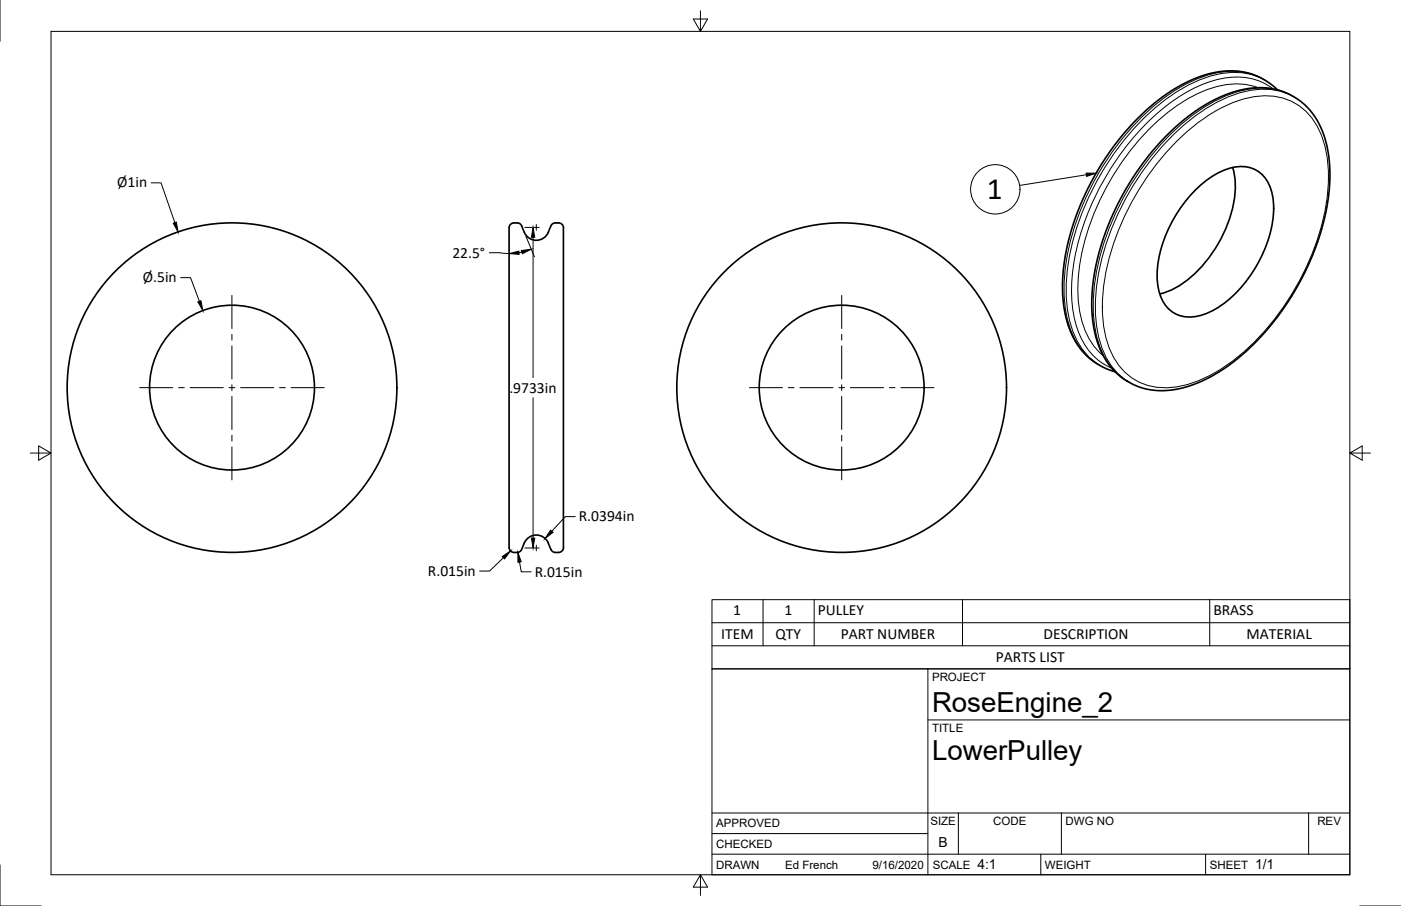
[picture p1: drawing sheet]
<svg xmlns="http://www.w3.org/2000/svg" width="432mm" height="279mm" viewBox="0 0 432 279" stroke-linecap="round" stroke-linejoin="round" font-family="sans-serif">
<!-- layer: Visible -->
<g fill="none" stroke="#000" stroke-width=".51">
<path d="M393.7 27.7l-2.8-2.3a22.3 22.3 0 0 0-20.8-1.9l-4 1.7-5.3 3-4.8 3.4-4.6 4.2-5.2 5.6-3.7 4.8-3.1 4.6-4.2 7.5-2.5 5.5-1.8 5.1-1.7 5.6-1.2 6.6-.5 6.4 .2 6 .9 4.6 1.3 4.2a20.3 20.3 0 0 0 13.7 12.3M359.2 42.2l5.8-5.4 6.6-4.5 4-2.1 3.1-1.3 3.4-1.1 3-.5a20.7 20.7 0 0 1 23.6 16.5l.9 5.1 .3 5.9-.5 6.4-.8 4.4-1.7 6.7-2.3 6.2-2.5 5.6-4.1 7.5-4.2 6-3.8 4.7-4 4.3-4.7 4.1-4.7 3.5-5.4 3-4.8 1.9-3.9 1a20.8 20.8 0 0 1-24.7-16l-1.1-6.4-.1-7.1 .4-4.3 .8-4.4 2.5-8.9 3.4-8.4 4.7-8.7 5.7-7.9zM368.6 58.4a22.3 22.3 0 0 1 13.7-7 9.4 9.4 0 0 1 9.6 7.7 29.9 29.9 0 0 1-3.2 20.1 36.6 36.6 0 0 1-15.7 17 11.4 11.4 0 0 1-12.1-.3 13.5 13.5 0 0 1-4.3-11 40 40 0 0 1 12-26.5zM379.9 51.6a29.3 29.3 0 0 1-2.8 20.4 35.5 35.5 0 0 1-17.2 17.9l-2.4 .7M160.8 69.7a5.1 5.1 0 0 0 3.8 4.3 4 4 0 0 0 4.4-2.4l.8-1.9M160.8 69.7a2.12 2.12 0 0 0-2.2-1 2.12 2.12 0 0 0-1.7 1.6v97.5a2.1 2.1 0 0 0 .7 2.3 2.1 2.1 0 0 0 2.5 .1l.7-.8a5.1 5.1 0 0 1 3.8-4.3 4 4 0 0 1 4.4 2.4l.8 1.9M169.8 69.7a2.28 2.28 0 0 1 3.8 .1l.1 98a2.38 2.38 0 0 1-1.1 2.5h-1.8l-.6-.3-.4-.6"/>
<circle cx="71.5" cy="119.5" r="50.8"/>
<circle cx="71.5" cy="119.5" r="25.4"/>
<circle cx="259.4" cy="119.5" r="50.8"/>
<circle cx="259.4" cy="119.5" r="25.4"/>
</g>
<!-- layer: Visible Narrow -->
<path d="M387.7 27a24.1 24.1 0 0 0-19.1 2.1 67.6 67.6 0 0 0-28 29.4 63.1 63.1 0 0 0-8.1 35.9 23.3 23.3 0 0 0 7.6 15.4M389.2 24.3a21.6 21.6 0 0 0-18.5-.6 60.7 60.7 0 0 0-26.7 21.4 79.1 79.1 0 0 0-16 41.4 33.7 33.7 0 0 0 4.6 20.4 18 18 0 0 0 5.9 5.5M389.9 24.7a21.6 21.6 0 0 0-18.6-.7 60.7 60.7 0 0 0-26.6 21.5 79.1 79.1 0 0 0-16 41.3 33.7 33.7 0 0 0 4.6 20.5 18 18 0 0 0 5.9 5.5M392.3 27.3a20.5 20.5 0 0 0-19.6-2 58.8 58.8 0 0 0-26.3 20.8 78.7 78.7 0 0 0-16.1 40.8 32.6 32.6 0 0 0 4.9 20.6 17.2 17.2 0 0 0 7.5 6M398.2 29.5a21.6 21.6 0 0 0-18.5-.6 60.7 60.7 0 0 0-26.7 21.4 79.1 79.1 0 0 0-16 41.3 33.7 33.7 0 0 0 4.6 20.5 18 18 0 0 0 5.9 5.5M398.9 29.9a21.6 21.6 0 0 0-18.6-.7 60.7 60.7 0 0 0-26.6 21.5 79.1 79.1 0 0 0-16 41.3 33.7 33.7 0 0 0 4.6 20.5 18 18 0 0 0 5.9 5.5M363.2 43.1a45.9 45.9 0 0 1 22.8-13.2 18.1 18.1 0 0 1 21.5 12.5 46.2 46.2 0 0 1 0 26.4 80.6 80.6 0 0 1-28.2 43 36 36 0 0 1-20.3 7.8 17.9 17.9 0 0 1-17.3-12.8 46.2 46.2 0 0 1 0-26.5 82.7 82.7 0 0 1 21.5-37.2z" fill="none" stroke="#000" stroke-width=".31"/>
<!-- layer: Border -->
<path d="M0 0v12.7M15.7 9.7h400.3v260.1h-400.3zM215.9 3.3v6.4l-2.2-3.8h4.4l-2.2 3.8M9.4 139.7h6.3l-3.8-2.2v4.4l3.8-2.2M416 139.7l3.8 2.2v-4.4l-3.8 2.2h6.4M0 266.7v12.7h12.7M215.9 269.8l2.2 3.8h-4.4l2.2-3.8v6.3M419.1 279.4h12.7" fill="none" stroke="#000" stroke-width=".31"/>
<!-- layer: Titleblock -->
<path d="M219.4 206.3h196.6v63.5h-196.6zM286 206.3v63.5M286 222h130M219.4 257.1h66.6M219.4 250.7h196.6M295.4 250.7v12.7M327.1 250.7v12.7M403.3 250.7v12.7M219.4 263.4h196.6M320.8 263.4v6.4M371.6 263.4v6.4" fill="none" stroke="#000" stroke-width=".31"/>
<!-- layer: BOM -->
<g fill="none" stroke="#000" stroke-width=".31">
<path d="M334.8 53.9l-20.5 3.3M219.4 184.9h196.6v21.4h-196.6zM219.4 199.2h196.6M219.4 192h196.6M235.2 184.9v14.3M250.9 184.9v14.3M296.7 184.9v14.3M372.9 184.9v14.3"/>
<circle cx="306.8" cy="58.4" r="7.6"/>
</g>
<path d="M334.8 53.4h3l-2.9 1z" fill="#000" stroke="#000" stroke-width=".31"/>
<!-- layer: Center Lines -->
<g fill="none" stroke="#000" stroke-width=".31">
<path d="M164.4 70.1h1.8M165.3 69.2v1.8M71.5 91.1v10.2M259.4 91.1v10.2M43 119.5h10.2M55 119.5h1.8M58.6 119.5h10.2M70.6 119.5h1.8M71.5 103.1v1.8M71.5 106.7v10.2M71.5 118.7v1.8M74.2 119.5h10.2"/>
<path d="M86.1 119.5h1.8M89.7 119.5h10.2M231 119.5h10.2M243 119.5h1.8M246.5 119.5h10.2M258.5 119.5h1.8M259.4 103.1v1.8M259.4 106.7v10.2M259.4 118.7v1.8M262.1 119.5h10.2M274.1 119.5h1.8M277.7 119.5h10.2"/>
<path d="M71.5 122.2v10.2M71.5 134.2v1.8M71.5 137.8v10.2M259.4 122.2v10.2M259.4 134.2v1.8M259.4 137.8v10.2M164.4 169h1.8M165.3 168.1v1.8"/>
</g>
<!-- layer: Dimensions -->
<path d="M46.6 56.4h3l4.3 12.3M150.8 77.9l6.1 .3M160.9 77.8l-.9 .1M161.8 70.1h2.2M162.1 72.8l2.6 6.4M164.3 73.2v43.3M55.7 85.6h3l2.8 7.3M164.3 122.7v43.2M177.3 159.3h-3.1l-4.1 4.5M155.2 172l-4.3 4.1h-3.1M160.1 173.3l.6 3h3M161.8 169h2.2" fill="none" stroke="#000" stroke-width=".31"/>
<path d="M53.4 68.8l1-.3 .5 3zM156.9 78.2l3-.8 .1 1zM160.7 77.3l3-.4-2.7 1.4zM164.3 70.1l.5 3.1h-1zM61 93.1l.9-.3 .6 3zM154.8 171.6l2.6-1.7-1.9 2.5zM159.6 170.3l1 2.9-1 .2zM163.8 165.9h1l-.5 3.1zM169.7 163.5l.8 .7-2.5 1.9z" fill="#000" stroke="#000" stroke-width=".31"/>
<text font-size="9.6" x="304.2" y="61.4">1</text>
<g font-size="8.5">
<text x="287.3" y="219.5">RoseEngine_2</text>
<text x="287.3" y="234.5">LowerPulley</text>
</g>
<g font-size="4.8">
<text x="36.2" y="57.6">Ø1in</text>
<text x="139.4" y="79.4">22.5°</text>
<text x="44" y="86.9">Ø.5in</text>
<text x="157" y="121.1">.9733in</text>
<text x="178.4" y="160.8">R.0394in</text>
<text x="131.9" y="177.6">R.015in</text>
<text x="164.8" y="177.8">R.015in</text>
<text x="226" y="189.5">1</text>
<text x="241.8" y="189.5">1</text>
<text x="252.1" y="189.5">PULLEY</text>
<text x="374" y="189.5">BRASS</text>
<text x="222.3" y="197.1">ITEM</text>
<text x="239" y="196.9">QTY</text>
<text x="259.1" y="197.1">PART NUMBER</text>
<text x="321.6" y="197.1">DESCRIPTION</text>
<text x="384.2" y="197.1">MATERIAL</text>
<text x="306.9" y="204.2">PARTS LIST</text>
</g>
<g font-size="4.3">
<text x="289.3" y="261.2">B</text>
<text x="301.2" y="268.1">4:1</text>
<text x="386.8" y="268.1">1/1</text>
</g>
<g font-size="3.5">
<text x="287.3" y="210.1">PROJECT</text>
<text x="287.3" y="225.8">TITLE</text>
<text x="220.7" y="255.2">APPROVED</text>
<text x="286.7" y="254.5">SIZE</text>
<text x="306.1" y="254.5">CODE</text>
<text x="328.4" y="254.5">DWG NO</text>
<text x="406" y="254.5">REV</text>
<text x="220.7" y="261.5">CHECKED</text>
<text x="220.7" y="267.9">DRAWN</text>
<text x="242" y="267.9">Ed French</text>
<text x="268.9" y="267.9">9/16/2020</text>
<text x="287.5" y="267.9">SCALE</text>
<text x="322.1" y="267.9">WEIGHT</text>
<text x="372.9" y="267.9">SHEET</text>
</g>
</svg>
